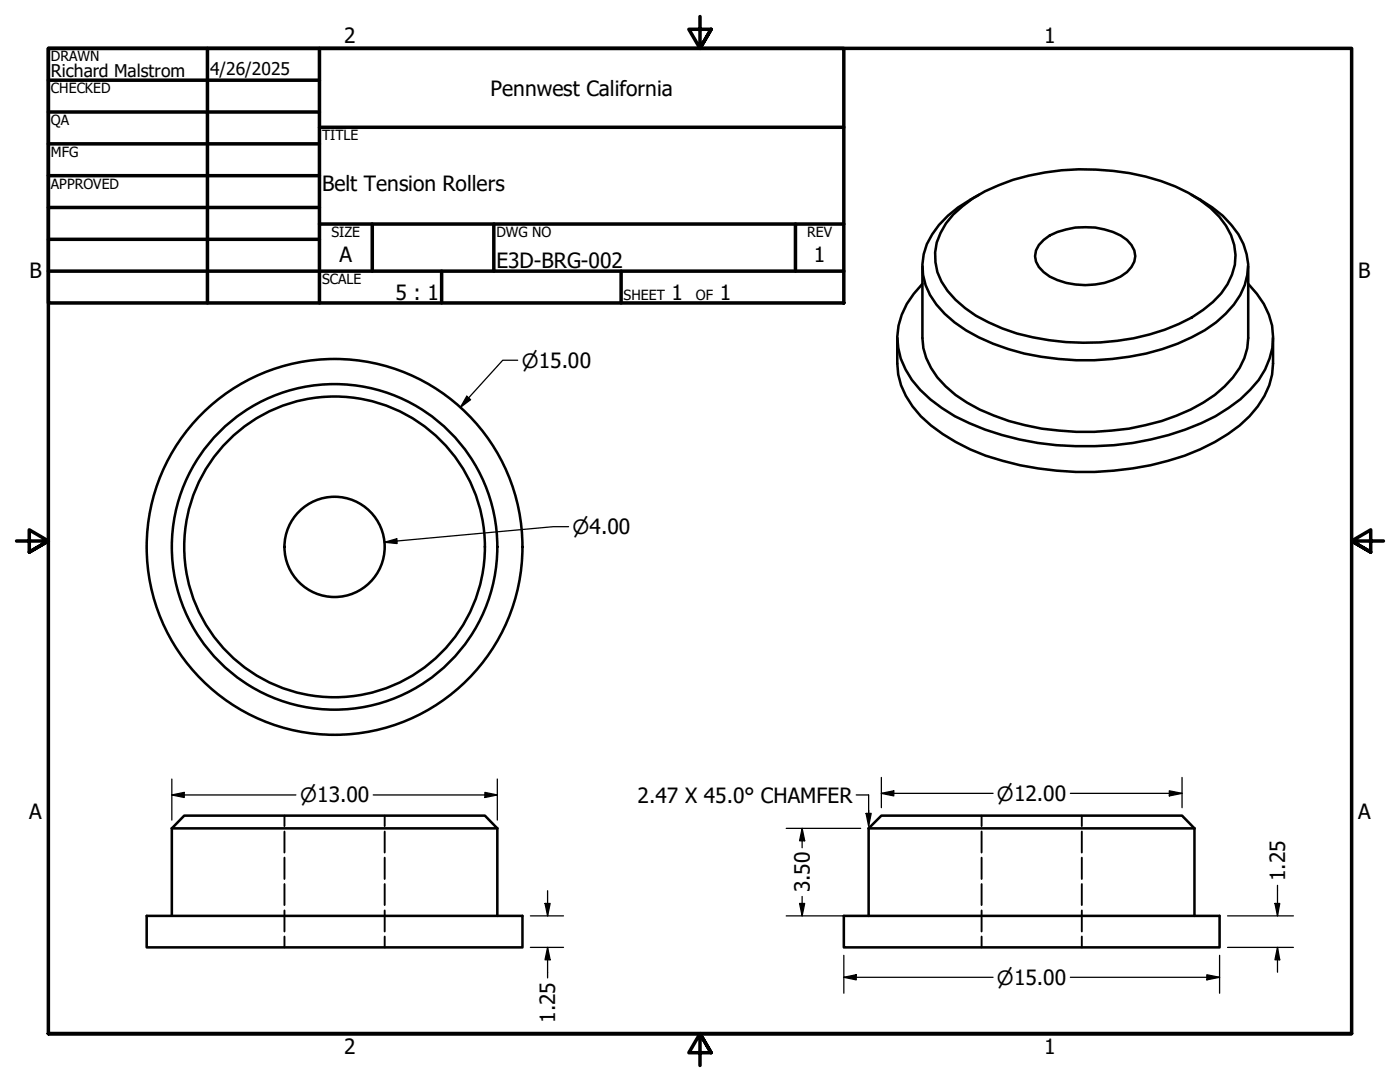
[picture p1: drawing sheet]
<svg xmlns="http://www.w3.org/2000/svg" width="279mm" height="216mm" viewBox="0 0 279 216" stroke-linecap="round" stroke-linejoin="round" font-family="sans-serif">
<!-- layer: Hidden (ANSI) -->
<g fill="none" stroke="#000" stroke-width=".38">
<path d="M56.8 162.8v2M56.8 165.9v4.2M56.8 171.1v4.3M56.8 176.4v4.2M76.8 162.8v2M76.8 165.9v4.2M76.8 171.1v4.3M76.8 176.4v4.2M195.9 162.8v2M195.9 165.9v4.2M195.9 171.1v4.3M195.9 176.4v4.2"/>
<path d="M215.9 162.8v2M215.9 165.9v4.2M215.9 171.1v4.3M215.9 176.4v4.2M56.8 181.7v4.2M56.8 186.9v2.1M76.8 181.7v4.2M76.8 186.9v2.1M195.9 181.7v4.2M195.9 186.9v2.1M215.9 181.7v4.2M215.9 186.9v2.1"/>
</g>
<!-- layer: Visible (ANSI) -->
<g fill="none" stroke="#000" stroke-width=".51">
<path d="M195.4 38.9a23.9 23.9 0 0 0-9.3 7.8 11.6 11.6 0 0 0 .8 14.1 28.7 28.7 0 0 0 14.3 8.9 53 53 0 0 0 33.8-1.1 26.3 26.3 0 0 0 11.3-7.8 11.7 11.7 0 0 0-.6-15.9 26.4 26.4 0 0 0-7.9-6M184.1 53.1v14.3a13.3 13.3 0 0 0 4.6 9.7 33.4 33.4 0 0 0 15.8 7.7 53 53 0 0 0 30.3-1.9 24.2 24.2 0 0 0 12.6-9.5l.9-2 .6-1.9 .2-2.1v-14.3M184.1 56.6a15.8 15.8 0 0 0-5 10.6 16.4 16.4 0 0 0 6.6 12.5 36 36 0 0 0 14.3 7.1 61.2 61.2 0 0 0 39.7-2.3 30.5 30.5 0 0 0 11.5-8.7 13.7 13.7 0 0 0-.4-17.2l-1.7-2M190.2 42.8a29.9 29.9 0 0 1 15.1-7.7 49.8 49.8 0 0 1 29.3 2.1 23.5 23.5 0 0 1 10.1 7.8 10.9 10.9 0 0 1-1 13.5 27.6 27.6 0 0 1-14.3 8.2 49.9 49.9 0 0 1-29.4-1.2 24.8 24.8 0 0 1-10.9-7.5 10.9 10.9 0 0 1-.3-13.4zM208.3 47.9a12.4 12.4 0 0 1 8.3-2.6 13.9 13.9 0 0 1 8.3 2.6 3.9 3.9 0 0 1 0 6.4 14.9 14.9 0 0 1-15.4 .9 5.1 5.1 0 0 1-2.9-4.1l.2-1.1 .5-1.1zM179.1 67.4v5.1a16.4 16.4 0 0 0 6.7 12.4 41.1 41.1 0 0 0 17.8 7.9 61.2 61.2 0 0 0 35.9-3.1 29.8 29.8 0 0 0 11.5-8.6 14.2 14.2 0 0 0 3.1-8.6v-5.1M34.3 165.3l2.5-2.5h60l2.5 2.5M34.3 165.3h65M34.3 165.3v17.5M99.3 165.3v17.5M173.4 165.3l2.5-2.5h60l2.5 2.5M173.4 165.3h65"/>
<path d="M173.4 165.3v17.5M238.4 165.3v17.5M29.3 182.8h75v6.2h-75zM168.4 182.8h75v6.2h-75z"/>
<circle cx="66.8" cy="109.1" r="37.5"/>
<circle cx="66.8" cy="109.1" r="32.5"/>
<circle cx="66.8" cy="109.1" r="30"/>
<circle cx="66.8" cy="109.1" r="10"/>
</g>
<!-- layer: Border (ANSI) -->
<g fill="none" stroke="#000" stroke-width=".7">
<path d="M9.7 9.7h158.7v50.8h-158.7zM9.7 16h54.1M41.4 9.7v50.8M63.8 9.7v50.8M139.7 3.3v6.4l-2.2-3.9h4.4l-2.2 3.9 2.2-3.9M9.7 22.4h54.1M9.7 28.7h54.1M9.7 35.1h54.1M63.8 25.4h104.6M9.7 41.4h54.1M9.7 47.8h54.1M9.7 54.1h158.7"/>
<path d="M63.8 44.7h104.6M74.3 44.7v9.4M88.1 54.1v6.4M98.6 44.7v9.4M124 54.1v6.4M158.7 44.7v9.4M3.3 107.9h6.4l-3.9-2.2v4.5l3.9-2.3-3.9 2.3M276.1 107.9h-6.4l3.9-2.2v4.5l-3.9-2.3 3.9 2.3M9.7 206.2v-196.5h260v196.5h-260h260M141.9 210.1l-2.2-3.9 2.2 3.9h-4.4l2.2-3.9v6.4"/>
</g>
<!-- layer: Dimension (ANSI) -->
<g fill="none" stroke="#000" stroke-width=".25">
<path d="M93.2 79.1l.7 .7-2 1.5zM103.3 71.9h-3l-8.4 9.4M76.7 108.2l2.5-.7v1zM113.5 105.1h-3.1l-33.7 3.1M34.3 158.6l2.5-.5v1zM34.3 158.6h24.8M34.3 155.4v8.2M74.5 158.6h24.8M96.8 158.1l2.5 .5-2.5 .5zM99.3 155.4v8.2M175.9 158.3l2.5-.5v1zM175.9 158.3h22.3"/>
<path d="M175.9 155.1v6.1M213.6 158.3h22.3M233.4 157.8l2.5 .5-2.5 .5zM235.9 155.1v6.1M109.3 177.7v5.1M156.9 165.3h14.9M160.1 165.3l.5 2.5h-1zM160.1 165.3v3.9M160.1 178.9v3.9M255 176.7v6.1M105.9 182.8h6.6M105.9 189h6.6"/>
<path d="M108.8 180.3h1l-.5 2.5zM109.3 189l.5 2.5h-1zM109.3 189v6.1M156.9 182.8h14.9M159.6 180.3h1l-.5 2.5zM168.4 195l2.5-.5v1zM168.4 195h29.8M168.4 190.6v7.6M213.6 195h29.8M240.9 194.5l2.5 .5-2.5 .5zM243.4 190.6v7.6M245 182.8h13.1"/>
<path d="M245 189h13.1M254.4 180.3h1l-.4 2.5zM255 189l.4 2.5h-1zM255 189v5"/>
</g>
<g fill="#000">
<path d="M93.2 79.1l.7 .7-2 1.5zM76.7 108.2l2.5-.7v1zM34.3 158.6l2.5-.5v1zM96.8 158.1l2.5 .5-2.5 .5zM175.9 158.3l2.5-.5v1zM233.4 157.8l2.5 .5-2.5 .5zM160.1 165.3l.5 2.5h-1zM108.8 180.3h1l-.5 2.5zM109.3 189l.5 2.5h-1zM159.6 180.3h1l-.5 2.5zM168.4 195l2.5-.5v1zM240.9 194.5l2.5 .5-2.5 .5z"/>
<path d="M254.4 180.3h1l-.4 2.5zM255 189l.4 2.5h-1z"/>
</g>
<!-- layer: Symbol (ANSI) -->
<path d="M170.9 158.6h2.5v6.2M172.8 162.3h1.1l-.5 2.5z" fill="none" stroke="#000" stroke-width=".25"/>
<path d="M172.8 162.3h1.1l-.5 2.5z" fill="#000"/>
<g font-size="4.2">
<text x="68.7" y="8.6">2</text>
<text x="208.4" y="8.6">1</text>
<text x="97.9" y="19.1">Pennwest California</text>
<text x="64.3" y="38.2">Belt Tension Rollers</text>
<text x="67.8" y="52.2">A</text>
<text x="99.1" y="53.5">E3D-BRG-002</text>
<text x="162.4" y="52.2">1</text>
<text x="5.9" y="55.5">B</text>
<text x="78.9" y="59.9">5 : 1</text>
<text x="134" y="59.9">1</text>
<text x="143.6" y="59.9">1</text>
<text x="271.1" y="55.5">B</text>
<text x="127.3" y="160.1">2.47 X 45.0° CHAMFER</text>
<text x="5.8" y="163.4">A</text>
<text x="271" y="163.4">A</text>
<text x="161.6" y="178.1" transform="rotate(-90 161.6 178.1)">3.50</text>
<text x="256.5" y="175.8" transform="rotate(-90 256.5 175.8)">1.25</text>
<text x="110.8" y="204.1" transform="rotate(-90 110.8 204.1)">1.25</text>
<text x="68.7" y="210.3">2</text>
<text x="208.4" y="210.3">1</text>
</g>
<g font-size="3.9">
<text x="104.1" y="73.3">⌀15.00</text>
<text x="114.2" y="106.6">⌀4.00</text>
<text x="59.9" y="160.1">⌀13.00</text>
<text x="198.9" y="159.8">⌀12.00</text>
<text x="198.9" y="196.5">⌀15.00</text>
</g>
<g font-size="3.5">
<text x="10.2" y="15.4">Richard Malstrom</text>
<text x="41.9" y="14.9">4/26/2025</text>
</g>
<g font-size="2.8">
<text x="10.2" y="12.2">DRAWN</text>
<text x="10.2" y="18.6">CHECKED</text>
<text x="10.2" y="25">QA</text>
<text x="64.3" y="27.9">TITLE</text>
<text x="10.2" y="31.3">MFG</text>
<text x="10.2" y="37.7">APPROVED</text>
<text x="66.2" y="47.3">SIZE</text>
<text x="99.1" y="47.3">DWG NO</text>
<text x="161.1" y="47.2">REV</text>
<text x="64.3" y="56.7">SCALE</text>
<text x="124.5" y="59.9">SHEET</text>
<text x="138.9" y="59.9">OF</text>
</g>
</svg>
